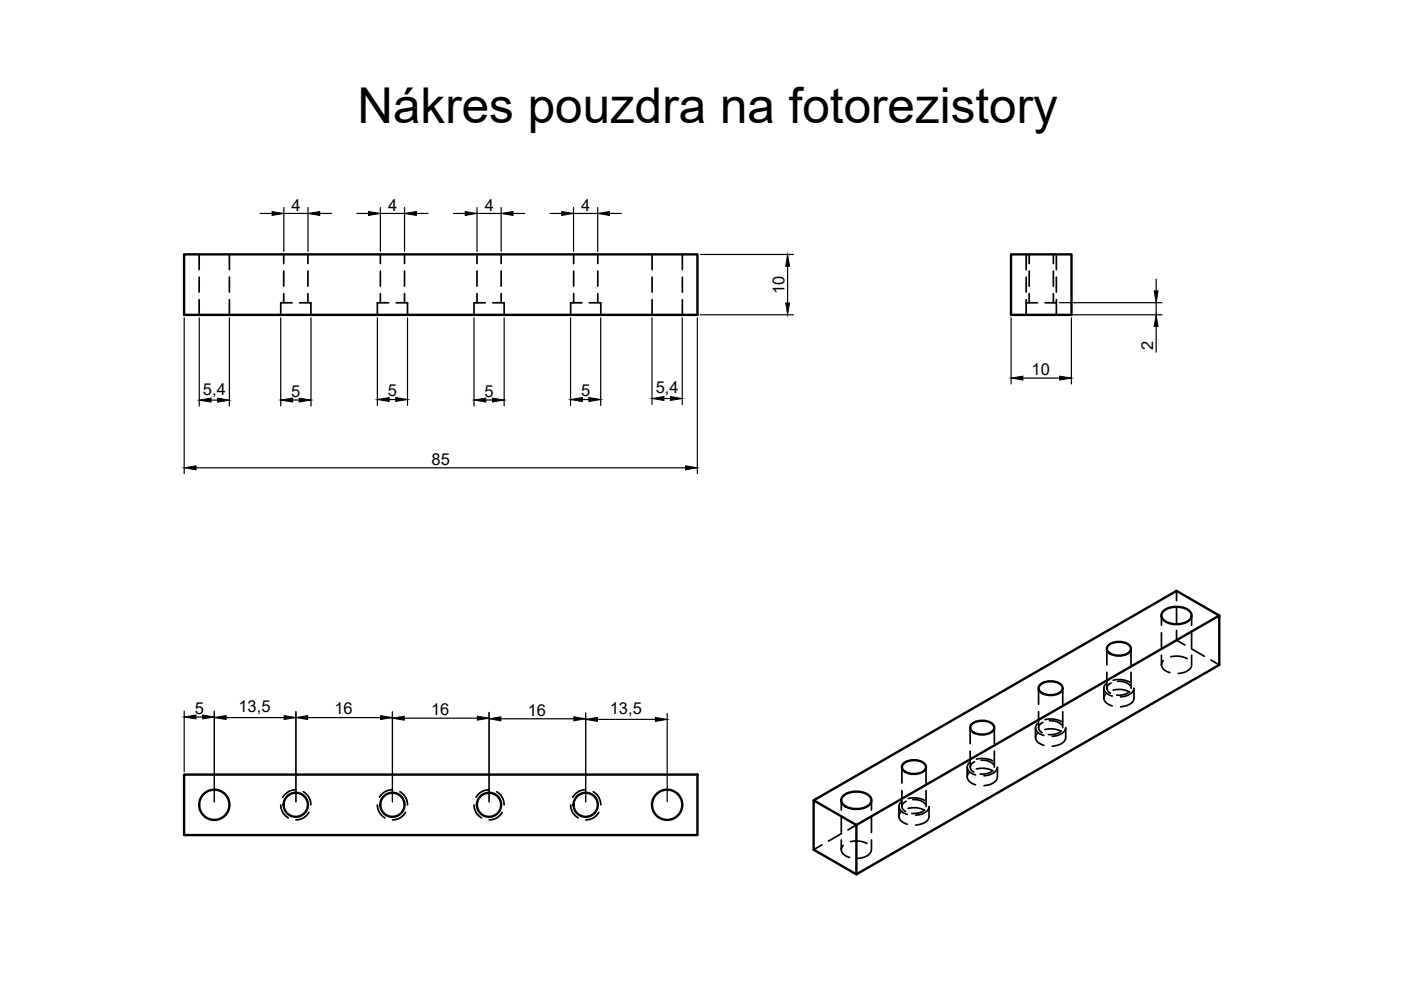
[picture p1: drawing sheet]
<svg xmlns="http://www.w3.org/2000/svg" width="297mm" height="210mm" viewBox="0 0 297 210" stroke-linecap="round" stroke-linejoin="round" font-family="sans-serif">
<g fill="none" stroke="#000" stroke-width=".36">
<path d="M42.2 53.9v3.3M42.2 58.8v3.1M48.6 53.9v3.3M48.6 58.8v3.1M60.2 53.9v2M60.2 57.5v3.2M65.3 53.9v2M65.3 57.5v3.2M80.6 53.9v2M80.6 57.5v3.2M85.8 53.9v2M85.8 57.5v3.2"/>
<path d="M101.1 53.9v2M101.1 57.5v3.2M106.3 53.9v2M106.3 57.5v3.2M121.6 53.9v2M121.6 57.5v3.2M126.7 53.9v2M126.7 57.5v3.2M138.3 53.9v3.3M138.3 58.8v3.1M144.7 53.9v3.3M144.7 58.8v3.1"/>
<path d="M217.6 53.9v3.3M217.6 58.8v3.1M218.2 53.9v2M218.2 57.5v3.2M223.3 53.9v2M223.3 57.5v3.2M224 53.9v3.3M224 58.8v3.1M42.2 63.5v3.3M48.6 63.5v3.3M60.2 62.3v1.9M61.9 64.2h-2.4v2.6"/>
<path d="M63.5 64.2h2.4v2.6M65.3 62.3v1.9M80.6 62.3v1.9M82.4 64.2h-2.4v2.6M84 64.2h2.4v2.6M85.8 62.3v1.9M101.1 62.3v1.9M102.9 64.2h-2.4v2.6M104.5 64.2h2.4v2.6M106.3 62.3v1.9M121.6 62.3v1.9M123.4 64.2h-2.4v2.6"/>
<path d="M125 64.2h2.4v2.6M126.7 62.3v1.9M138.3 63.5v3.3M144.7 63.5v3.3M217.6 64.2h2.4M217.6 63.5v3.3M218.2 62.3v1.9M221.6 64.2h2.4M223.3 62.3v1.9M224 63.5v3.3M234.7 137.6v3.3M239.8 137.6v3.3"/>
<path d="M246.3 130.5v2.1M246.3 134.2v3.1M246.3 138.9v2.1M248.2 139.3a5 5 0 0 1 3.5 .4M249.4 133.7v2l1.8 1.1M249.4 125.3v2M249.4 128.9v3.2M252.6 137.6l2.8 1.5M252.6 130.5v2.1M252.6 134.2v3.1M252.6 138.9v2.1M256.7 139.9l1.8 1.1"/>
<path d="M205.7 154.3v3.4M205.7 159.3v3.3M210.8 154.3v3.4M210.8 159.3v3.3M219.5 154.3v2.1M220 155.5a1.34 1.34 0 0 0 .7 2.3l.6 .2M220 153.4a1.36 1.36 0 0 0 .7 2.3l.6 .2M220.2 145.9v3.4M220.2 150.9v3.4M221.1 153.2a1.13 1.13 0 0 0-.9 1 1.13 1.13 0 0 0 .7 1.1M221.5 154.7a4.8 4.8 0 0 1 3.5 .4M221.5 152.6a5.2 5.2 0 0 1 3.5 .4"/>
<path d="M222.5 152.8a3.1 3.1 0 0 1 2.6 .9M225 155a3.4 3.4 0 0 1-2.7 .7M225.3 145.9v3.4M225.3 150.9v3.4M225.9 156.5a2.37 2.37 0 0 1-2.3 1.7h-.5M225.9 154.4a2.59 2.59 0 0 1-2.8 1.7M226 154.3v2.1M234 145.9v2.1M234.4 147.1a1.34 1.34 0 0 0 .8 2.3l.6 .3M234.4 145a1.27 1.27 0 0 0 .4 2.1l1 .5M234.7 142.5v3.4M235.6 144.8a1.14 1.14 0 0 0-.9 1 1.14 1.14 0 0 0 .7 1.2"/>
<path d="M236 146.3a4.8 4.8 0 0 1 3.5 .4M236 144.2a5.2 5.2 0 0 1 3.5 .4M237 144.5a3 3 0 0 1 2.6 .9M239.5 146.6a3.4 3.4 0 0 1-2.7 .8M239.8 142.5v3.4M240.4 148.1a2.43 2.43 0 0 1-2.3 1.7l-.5 .1M240.4 146a2.65 2.65 0 0 1-2.8 1.8M240.4 145.9v2.1M246.7 140.1a1.34 1.34 0 0 0 .7 2.3l.6 .2M252.6 141.1a2.65 2.65 0 0 1-2.8 1.7M59.5 170.7v.2a3.2 3.2 0 0 0 1.6 2.5M62.7 167.4a3.2 3.2 0 0 0-2.8 1.7"/>
<path d="M64.3 167.9l.6 .4a3.2 3.2 0 0 1 1 2.3M65.5 172.2l-.2 .4a3.1 3.1 0 0 1-2.6 1.2M80 170.7a3.1 3.1 0 0 0 1.6 2.7M83.2 167.4a3.1 3.1 0 0 0-2.8 1.7M84.8 167.9l.6 .4a3.2 3.2 0 0 1 1 2.3M86 172.2l-.2 .4a3.1 3.1 0 0 1-2.6 1.2M100.5 170.7a3.1 3.1 0 0 0 1.6 2.7M103.7 167.4a3.1 3.1 0 0 0-2.8 1.7M105.3 167.9l.2 .1a3.2 3.2 0 0 1 1.4 2.6M106.5 172.2l-.2 .4a3.1 3.1 0 0 1-2.6 1.2M121 170.7a3.1 3.1 0 0 0 1.6 2.7M124.2 167.4a3.1 3.1 0 0 0-2.8 1.7"/>
<path d="M125.8 167.9l.2 .1a3.2 3.2 0 0 1 1.4 2.6M127 172.2l-.3 .4a3.1 3.1 0 0 1-2.5 1.2M174.3 179.1l-1.8 1M178.4 169.7v2M178.4 173.3v3.2M178.4 178.1v2M178.4 176.7l-2.7 1.6M178.8 179.3a1.36 1.36 0 0 0 .7 2.3l.6 .2M180.3 178.5a5.2 5.2 0 0 1 3.5 .3M181.6 174.9l-1.8 1.1M184.8 169.7v2M184.8 173.3v3.2"/>
<path d="M184.8 178.1v2M190.6 171v2.1M191 172.2a1.34 1.34 0 0 0 .7 2.3l.7 .3M191 170.1a1.27 1.27 0 0 0 .3 2.1l1.1 .5M191.2 162.6v3.4M191.2 167.6v3.4M192.1 169.9a1.12 1.12 0 0 0-.9 1 1.12 1.12 0 0 0 .8 1.1M192.6 171.4a5 5 0 0 1 3.4 .4M192.6 169.3a5.2 5.2 0 0 1 3.4 .4M193.5 169.5a2.99 2.99 0 0 1 2.6 .9M196 171.7a3.4 3.4 0 0 1-2.7 .8M196.3 162.6v3.4"/>
<path d="M196.3 167.6v3.4M197 173.2a2.43 2.43 0 0 1-2.4 1.7h-.5M197 171.1a2.65 2.65 0 0 1-2.9 1.7M197 171v2.1M205.1 162.6v2.1M205.5 163.9a1.34 1.34 0 0 0 .7 2.2l.6 .3M205.5 161.8a1.27 1.27 0 0 0 .3 2.1l1 .4M206.6 161.5a1.12 1.12 0 0 0-.9 1 1.12 1.12 0 0 0 .8 1.2M207 163a5 5 0 0 1 3.5 .4M207 161a5.1 5.1 0 0 1 3.5 .3M208 161.2a2.99 2.99 0 0 1 2.6 .9M210.5 163.4a3.4 3.4 0 0 1-2.7 .7"/>
<path d="M211.5 164.8a2.43 2.43 0 0 1-2.4 1.7l-.5 .1M211.5 162.8a2.65 2.65 0 0 1-2.9 1.7M211.5 162.6v2.1M184.7 180.3a2.59 2.59 0 0 1-2.8 1.7"/>
</g>
<g fill="none" stroke="#000" stroke-width=".51">
<path d="M39 53.9h108.9v12.9h-108.9zM214.4 53.9h12.8v12.9h-12.8zM235 136.8a3.5 3.5 0 0 1 4.7 .4 1.28 1.28 0 0 1-1.2 1.6 3.4 3.4 0 0 1-3.7-.9v-.7zM246.7 129.5a4.4 4.4 0 0 1 5.8 .4 1.58 1.58 0 0 1-1.4 2.2 4.3 4.3 0 0 1-4.7-1 1.21 1.21 0 0 1 .3-1.6zM258.5 130.5v10.5l-76.9 44.4-9.1-5.3v-10.4M206 153.5a3.5 3.5 0 0 1 4.7 .4 1.28 1.28 0 0 1-1.2 1.7 3.4 3.4 0 0 1-3.7-1v-.7zM220.5 145.2a3.5 3.5 0 0 1 4.7 .3 1.28 1.28 0 0 1-1.2 1.7 3.4 3.4 0 0 1-3.7-.9v-.8zM39 164.2h108.9v12.9h-108.9zM172.5 169.7l76.9-44.4 9.1 5.2-76.9 44.4zM178.8 168.7a4.4 4.4 0 0 1 5.8 .4 1.58 1.58 0 0 1-1.4 2.2 4.3 4.3 0 0 1-4.7-1 1.21 1.21 0 0 1 .3-1.6zM181.6 174.9v10.5M191.6 161.9a3.5 3.5 0 0 1 4.6 .4 1.28 1.28 0 0 1-1.2 1.6 3.4 3.4 0 0 1-3.7-.9v-.7z"/>
<circle cx="45.4" cy="170.6" r="3.2"/>
<circle cx="62.7" cy="170.6" r="2.56"/>
<circle cx="83.2" cy="170.6" r="2.56"/>
<circle cx="103.7" cy="170.6" r="2.56"/>
<circle cx="124.2" cy="170.6" r="2.56"/>
<circle cx="141.4" cy="170.6" r="3.2"/>
</g>
<!-- layer: 0 -->
<g fill="none" stroke="#000" stroke-width=".25">
<path d="M55.2 45.3h2.5M60.2 44v9.3M60.2 45.3h5.1M65.3 44v9.3M67.8 45.3h2.5M75.6 45.3h2.5M80.6 45.3h5.2M80.6 44v9.3M85.8 44v9.3M88.3 45.3h2.5M96.1 45.3h2.5M101.1 45.3h5.2"/>
<path d="M101.1 44v9.3M106.3 44v9.3M108.8 45.3h2.5M116.6 45.3h2.5M121.6 45.3h5.1M121.6 44v9.3M126.7 44v9.3M129.2 45.3h2.5M148.5 54h19.7M167 56.5v7.7M245.1 59.2v2.5M39.1 67.4v33"/>
<path d="M42.2 67.4v18.7M48.6 67.4v18.7M59.5 67.4v18.7M65.9 67.4v18.7M80 67.4v18.6M86.4 67.4v18.6M100.5 67.4v18.7M106.9 67.4v18.7M121 67.4v18.6M127.4 67.4v18.6M138.2 67.4v18.3M144.7 67.4v18.3"/>
<path d="M147.8 67.4v33M148.5 66.7h19.7M214.4 67.4v14M224.6 66.7h21.8M224.6 64.2h21.8M227.2 67.4v14M245.1 64.2v2.5M245.1 69.2v5.5M41.6 99.2h103.8M44.7 84.8h1.4M62 84.8h1.4M82.5 84.7h1.4"/>
<path d="M103 84.8h1.4M123.5 84.7h1.4M140.8 84.5h1.4M216.9 80.2h7.8M39.1 150.8v12.8M41.6 152h1.3M45.4 150.8v19.2M47.9 152.1h12.3M62.7 150.9v19.1M65.2 152.1h15.5M83.2 150.9v19.1M85.7 152.3h15.5"/>
<path d="M103.7 151v19M106.2 152.4h15.5M124.2 151.2v18.8M126.7 152.5h12.3M141.5 151.3v18.7"/>
</g>
<g fill="#000" stroke="#000" stroke-width=".21">
<path d="M57.7 44.9l2.5 .4-2.5 .4zM65.3 45.3l2.5-.4v.8zM78.1 44.9l2.5 .4-2.5 .4zM85.8 45.3l2.5-.4v.8zM98.6 44.9l2.5 .4-2.5 .4zM106.3 45.3l2.5-.4v.8zM119.1 44.9l2.5 .4-2.5 .4zM126.7 45.3l2.5-.4v.8zM167 54l.4 2.5h-.8zM166.6 64.2h.8l-.4 2.5zM214.4 80.2l2.5-.4v.8zM224.7 79.8l2.5 .4-2.5 .4z"/>
<path d="M244.7 61.7h.8l-.4 2.5zM245.1 66.7l.4 2.5h-.8zM39.1 99.2l2.5-.4v.8zM42.2 84.8l2.5-.4v.9zM46.1 84.4l2.5 .4-2.5 .5zM59.5 84.8l2.5-.4v.8zM63.4 84.4l2.5 .4-2.5 .4zM80 84.7l2.5-.4v.8zM83.9 84.3l2.5 .4-2.5 .4zM100.5 84.8l2.5-.4v.8zM104.4 84.4l2.5 .4-2.5 .4zM121 84.7l2.5-.4v.8z"/>
<path d="M124.9 84.3l2.5 .4-2.5 .4zM138.2 84.5l2.6-.4v.8zM142.2 84.1l2.5 .4-2.5 .4zM145.4 98.8l2.4 .4-2.4 .4zM39.1 152l2.5-.4v.8zM42.9 151.6l2.5 .4-2.5 .4zM45.4 152.1l2.5-.4v.8zM60.2 151.7l2.5 .4-2.5 .4zM62.7 152.1l2.5-.4v.8zM80.7 151.7l2.5 .4-2.5 .4zM83.2 152.3l2.5-.5v.9zM101.2 151.8l2.5 .5-2.5 .4z"/>
<path d="M103.7 152.4l2.5-.4v.8zM121.7 152l2.5 .4-2.5 .4zM124.2 152.5l2.5-.4v.9zM139 152.1l2.5 .4-2.5 .5z"/>
</g>
<text font-size="10.5" x="75.8" y="26.1">Nákres pouzdra na fotorezistory</text>
<g font-size="3.5">
<text x="61.8" y="44.6">4</text>
<text x="82.3" y="44.6">4</text>
<text x="102.8" y="44.6">4</text>
<text x="123.3" y="44.6">4</text>
<text x="166.3" y="62.4" transform="rotate(-90 166.3 62.4)">10</text>
<text x="244.5" y="74.1" transform="rotate(-90 244.5 74.1)">2</text>
<text x="43" y="83.7">5,4</text>
<text x="139" y="83.4">5,4</text>
<text x="218.7" y="79.5">10</text>
<text x="61.8" y="84.2">5</text>
<text x="82.2" y="84">5</text>
<text x="102.7" y="84.2">5</text>
<text x="123.2" y="84.1">5</text>
<text x="91.5" y="98.5">85</text>
<text x="41.3" y="151.3">5</text>
<text x="50.6" y="151">13,5</text>
<text x="70.9" y="151.5">16</text>
<text x="91.4" y="151.6">16</text>
<text x="111.9" y="151.7">16</text>
<text x="129.3" y="151.4">13,5</text>
</g>
</svg>
